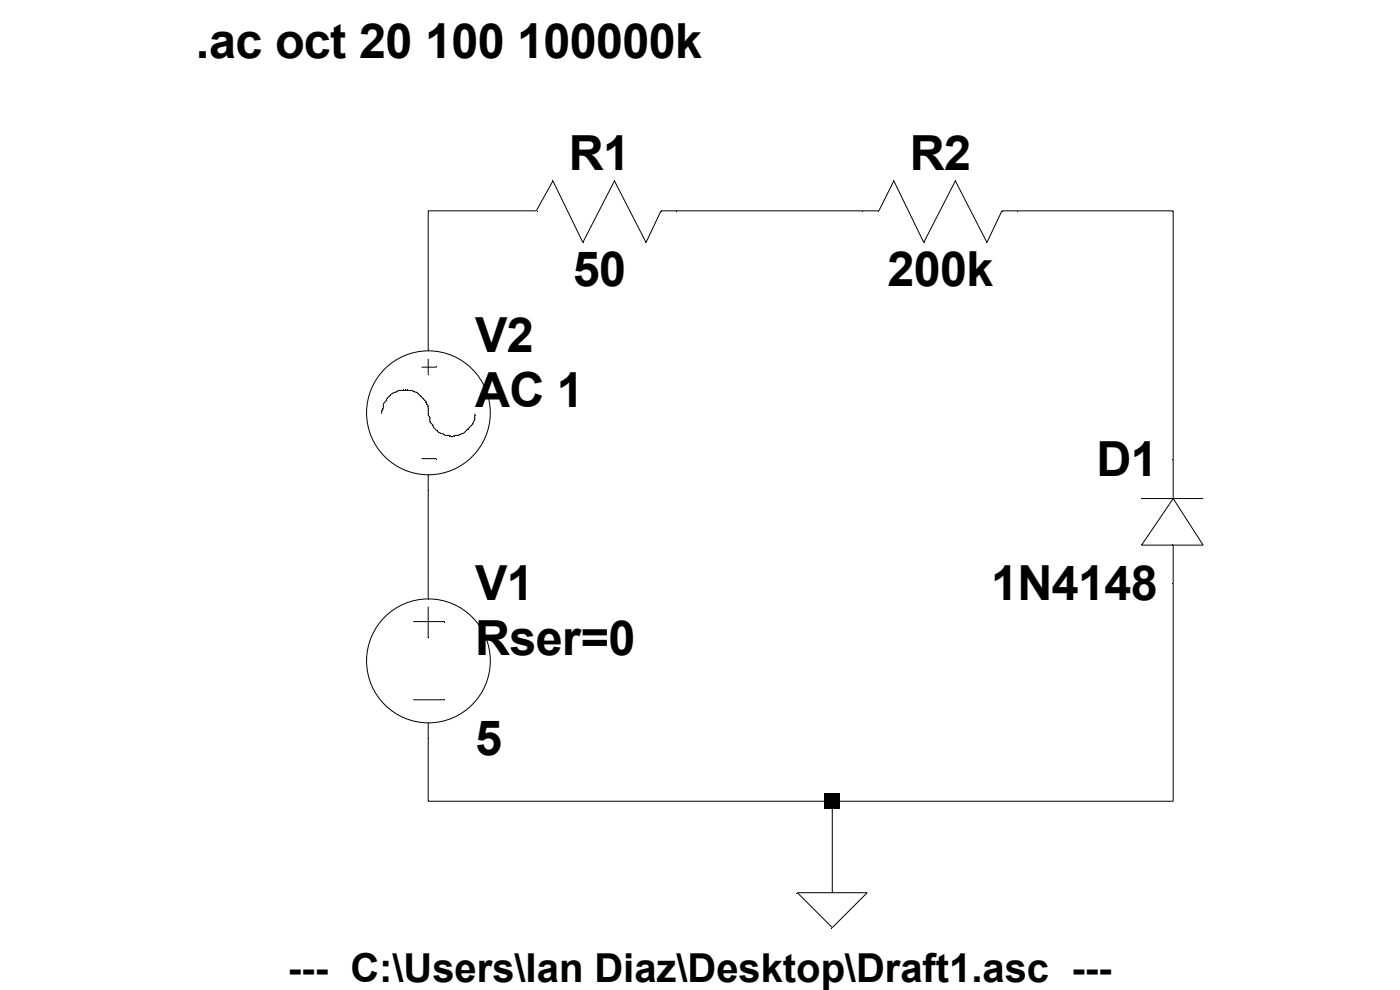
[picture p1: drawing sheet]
<svg xmlns="http://www.w3.org/2000/svg" width="297mm" height="210mm" viewBox="0 0 297 210" stroke-linecap="round" stroke-linejoin="round" font-family="sans-serif">
<g fill="none" stroke="#000" stroke-width=".21">
<path d="M89.4 77.9h3.2M90.8 74.4v-29.7h23l3.5-6.3 6.3 13 6.8-13 6.7 13 3.1-6.7h46.2l3.2-6.3 6.4 13 6.7-13 6.7 13 3.1-6.7h36.4v61.1M90.8 76.1v3.2M81 87.8v-.7l.3-.4v-1.1l.7-.7v-.3l1.1-1.1 .7-.3h.3l.4-.4h2.8l.7 .4h.4l2.1 2.1v.3l.3 .4v2.1l.4 .4v1l.7 .7v.4l1.1 1 .7 .4h.3l.4 .3h1l.4 .4 .7-.4h.7l.7-.3h.3l2.2-2.1v-.4l.3-.3v-1.4M89.4 97.3h3.2M90.8 100.8v26.1M242.2 105.8h13M248.9 115.6v54.4h-158.1v-16.6M248.9 105.8l6.3 9.8h-13zM87.7 131.9h6.7M90.8 128.7v6.7M87.7 148.4h6.7"/>
<path d="M176.6 170v19.4M169.2 189.4h14.8l-7.4 7.4z"/>
<circle cx="90.9" cy="87.6" r="13.1"/>
<circle cx="90.9" cy="140.2" r="13.1"/>
</g>
<path d="M174.8 168.1h3.3v3.4h-3.3z" fill="#000"/>
<g font-size="10.3">
<text x="41.6" y="12.3">.ac oct 20 100 100000k</text>
<text x="120.6" y="36.1">R1</text>
<text x="193" y="36.1">R2</text>
<text x="121.5" y="60.8">50</text>
<text x="188.3" y="60.8">200k</text>
<text x="100.8" y="74.8">V2</text>
<text x="100.8" y="86.3">AC 1</text>
<text x="232.6" y="101">D1</text>
<text x="100.8" y="127.4">V1</text>
<text x="210.3" y="127.4">1N4148</text>
<text x="100.8" y="138.9">Rser=0</text>
<text x="100.8" y="160.2">5</text>
</g>
<text font-size="8.5" x="61.1" y="208.4">--- C:\Users\Ian Diaz\Desktop\Draft1.asc ---</text>
</svg>
